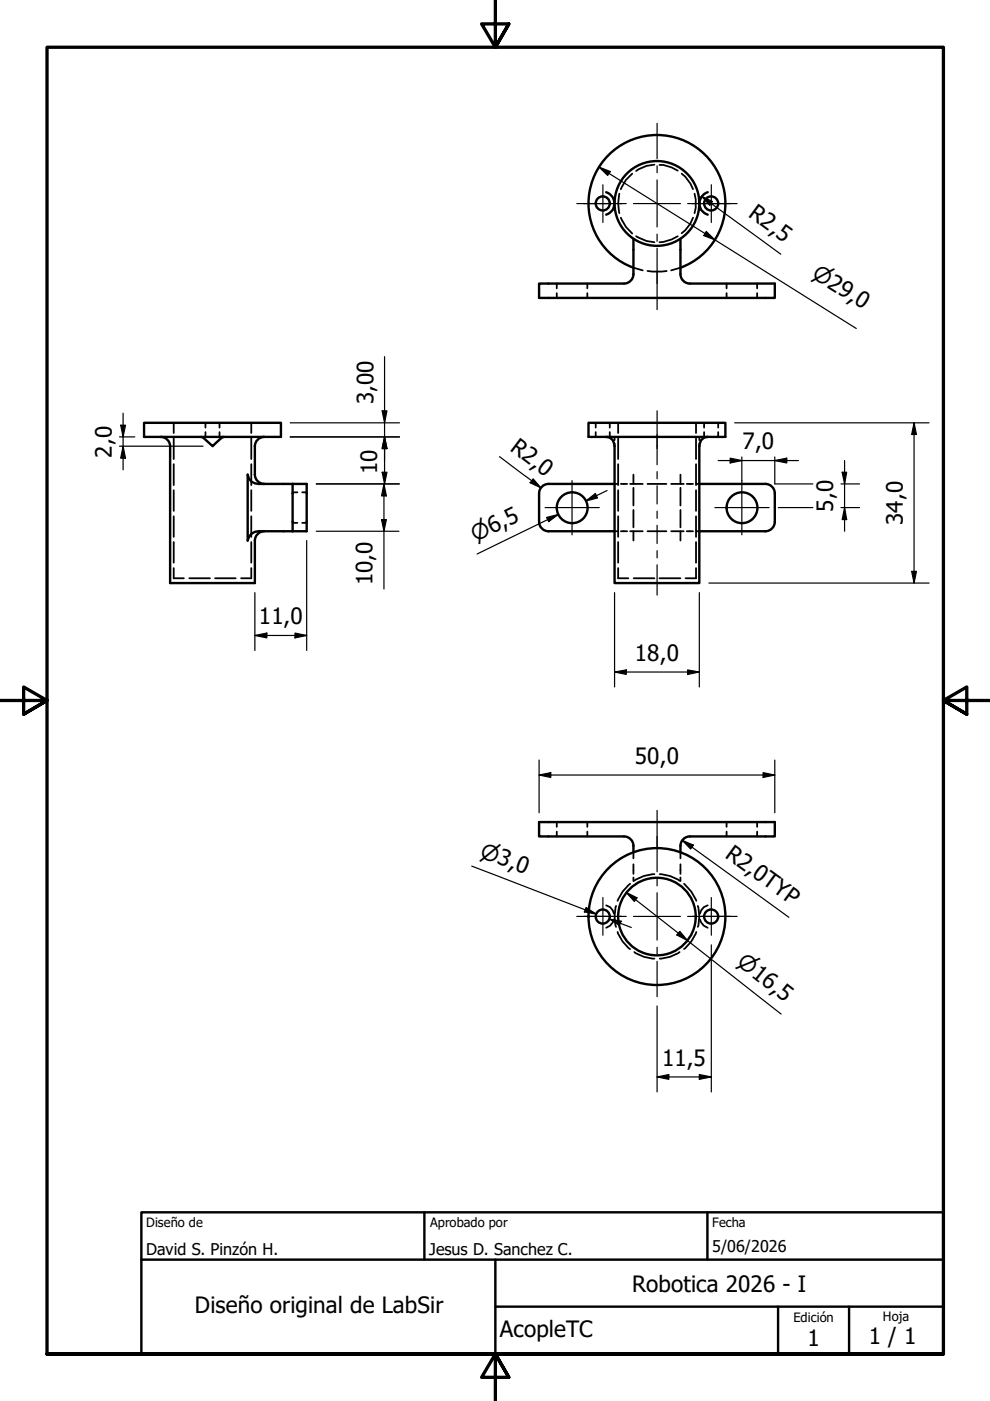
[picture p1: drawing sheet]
<svg xmlns="http://www.w3.org/2000/svg" width="210mm" height="297mm" viewBox="0 0 210 297" stroke-linecap="round" stroke-linejoin="round" font-family="sans-serif">
<!-- layer: Oculto (ISO) -->
<g fill="none" stroke="#000" stroke-width=".38">
<path d="M134 36.8a7.3 7.3 0 0 0-2.4 3.3M138.7 34.9l-1.6 .3-2.2 1M139.8 35h.9l1.7 .5 1.3 .7M144.5 36.8l.8 .7 1.1 1.4 .5 1.2M131.3 41.1a8.5 8.5 0 0 0 0 4.1M131.6 46.2a8 8 0 0 0 2.4 3.3M134.3 56.8l2 .5M134.9 50.1l2.2 1 1.6 .3M137.3 57.5l1 .1 3.1-.1M143.7 50.1l-1.3 .7-1.7 .5-.9 .1M144.3 56.8l-2 .5M146.9 46.2l-.5 1.2-1.1 1.4-.8 .7"/>
<path d="M147.3 41.1l.2 1.2v1.8l-.2 1.1M118 60.1v1M118 62.2v1M124.5 60.1v1M124.5 62.2v1M154.1 60.1v1M154.1 62.2v1M160.5 60.1v1M160.5 62.2v1M36.8 89.6v2.2M36.8 92.9v4.4M36.8 98.4v4.5"/>
<path d="M43.6 89.6v1.1M43.6 91.6v1M46.5 89.6v1.1M46.5 91.6v1M53.3 89.6v2.2M53.3 92.9v4.4M53.3 98.4v4.5M126.3 89.6v1.1M126.3 91.6v1M129.3 89.6v1.1M129.3 91.6v1M130.3 92.6v.7"/>
<path d="M130.3 94v.6M131.1 89.6v2.2M131.1 92.9v4.4M131.1 98.4v4.5M147.6 89.6v2.2M147.6 92.9v4.4M147.6 98.4v4.5M148.3 92.6v.7M148.3 94v.6M149.3 89.6v1.1M149.3 91.6v1M152.3 89.6v1.1"/>
<path d="M152.3 91.6v1M36.8 103.9v4.4M36.8 109.5v4.3M36.8 114.9v4.4M53.3 103.9v4.4M53.3 109.5v4.3M53.3 114.9v4.4M62 110.9h1.1M62 104.4h1.1M64.1 110.9h.9M64.1 104.4h.9M130.3 112.6h.6"/>
<path d="M130.3 102.6h.6M131.1 103.9v4.4M131.1 109.5v4.3M131.1 114.9v4.4M131.6 112.6h1.4M131.6 102.6h1.4M133.6 112.6h2.7M133.6 102.6h2.7M134.3 100.6v1.9M134.3 103.4v3.8M134.3 108.1v3.7M134.3 112.8v1.8"/>
<path d="M137.3 112.6h4M137.3 102.6h4M142.3 112.6h2.7M142.3 102.6h2.7M144.3 100.6v1.9M144.3 103.4v3.8M144.3 108.1v3.7M144.3 112.8v1.8M145.6 112.6h1.3M145.6 102.6h1.3M147.6 103.9v4.4M147.6 109.5v4.3"/>
<path d="M147.6 114.9v4.4M147.6 112.6h.7M147.6 102.6h.7M36.8 120.4v2.2h2.2M40.1 122.6h4.4M45.6 122.6h4.4M53.3 120.4v2.2h-2.2M131.1 120.4v2.2h2.1M134.4 122.6h4.3M139.8 122.6h4.5M147.6 120.4v2.2h-2.2M118 174.3v1"/>
<path d="M118 176.3v1M124.5 174.3v1M124.5 176.3v1M154.1 174.3v1M154.1 176.3v1M160.5 174.3v1M160.5 176.3v1M128.5 191.9l.8 .4 .6 .7 .3 .7M130.2 194.9l-.3 .7-.6 .7-.8 .4M130.6 192.1a7.9 7.9 0 0 0 0 4.4M130.9 197.6a7.7 7.7 0 0 0 2.7 3.6M133.6 187.4a8.6 8.6 0 0 0-2.7 3.6"/>
<path d="M134.3 180.7v1.3M134.3 183.2v2.1M134.3 186v.8M138.7 185.3a7.7 7.7 0 0 0-4.2 1.4M139.9 185.3a7.8 7.8 0 0 1 4.2 1.4M144.3 180.7v1.3M144.3 183.2v2.1M144.3 186v.8M145 187.4a9.2 9.2 0 0 1 2.6 3.6M147.6 197.6a8.2 8.2 0 0 1-2.6 3.6M148 192.1a7.9 7.9 0 0 1 0 4.4M148.4 194.9l.3 .7 .5 .7 .9 .4"/>
<path d="M150.1 191.9l-.9 .4-.5 .7-.3 .7M134.5 201.9a7.7 7.7 0 0 0 4.2 1.3M144.1 201.9a7.8 7.8 0 0 1-4.2 1.3"/>
</g>
<!-- layer: Visible (ISO) -->
<g fill="none" stroke="#000" stroke-width=".51">
<path d="M128.5 40.8a2.48 2.48 0 0 1 1.8 2.3 2.48 2.48 0 0 1-1.8 2.4M134.3 56.8a14.5 14.5 0 0 1-6.6-22.3 14.5 14.5 0 0 1 23.2 0 14.5 14.5 0 0 1-6.6 22.3M134.3 58.1a2 2 0 0 1-2 2M134.3 50.7v7.5M144.3 50.7v7.5M144.3 58.1a2 2 0 0 0 2 2h18v3.1h-50v-3.1h18M150.1 40.8a2.48 2.48 0 0 0-1.8 2.3 2.48 2.48 0 0 0 1.8 2.4M30.5 89.6h29.1v3h-29.1zM34.1 92.6a2 2 0 0 1 2 2v29h17.9v-9M42.7 92.6a3.4 3.4 0 0 1 1.7 1.4l.7 .6 .6-.6a3.4 3.4 0 0 1 1.7-1.4M56 92.6a2 2 0 0 0-2 2v6M124.8 89.6h29v3h-29z"/>
<path d="M128.5 92.6a1.76 1.76 0 0 1 1.8 2v29h18v-29a1.82 1.82 0 0 1 1.8-2M52.5 100.6a2.18 2.18 0 0 0 2.4 2h10.1v10h-10.1a2.31 2.31 0 0 0-2.4 2zM54 100.6a2 2 0 0 0 2 2M56 112.6a2 2 0 0 0-2 2M62 102.6v10M114.3 104.6v6a2 2 0 0 0 2 2h14M130.3 102.6h-14a2 2 0 0 0-2 2M148.3 112.6h14M148.3 102.6h14M162.3 102.6a2 2 0 0 1 2 2M164.3 104.6v6a2 2 0 0 1-2 2M132.3 177.3h-18v-3h50v3h-18a2 2 0 0 0-2 2v1.4"/>
<path d="M132.3 177.3a2 2 0 0 1 2 2v1.4"/>
<circle cx="127.8" cy="43.1" r="1.49"/>
<circle cx="139.3" cy="43.1" r="9"/>
<circle cx="150.8" cy="43.1" r="1.49"/>
<circle cx="121.3" cy="107.7" r="3.3"/>
<circle cx="157.3" cy="107.7" r="3.3"/>
<circle cx="127.8" cy="194.3" r="1.49"/>
<circle cx="139.3" cy="194.3" r="8.2"/>
<circle cx="139.3" cy="194.3" r="14.5"/>
<circle cx="150.8" cy="194.3" r="1.49"/>
</g>
<!-- layer: Borde (ISO) -->
<path d="M105 0v10l-2.9-4.9h5.8l-2.9 4.9 2.9-4.9M0 148.5h10l-5-2.8v5.7l5-2.9-5 2.9M210 148.5h-10l5-2.8v5.7l-5-2.9 5 2.9M10 287.1v-277.1h190v277.1h-190h190M107.9 292l-2.9-4.9 2.9 4.9h-5.8l2.9-4.9v9.9" fill="none" stroke="#000" stroke-width=".7"/>
<path d="M30 257h170v30.1h-170zM90 257v10.1M150 257v10.1M30 267.1h170M105 277h95M105 267.1v20M165 277v10.1M180 277v10.1" fill="none" stroke="#000" stroke-width=".51"/>
<!-- layer: Cota (ISO) -->
<g fill="none" stroke="#000" stroke-width=".25">
<path d="M127 35.4l2.4 1-.6 .8zM127 35.4l54.5 34.2M148.8 41.6l2.3 1.1-.6 .8zM148.8 41.6l16.7 12.3M149.7 49.1l1.9 1.7-2.4-.8zM81.5 75.6v27M25.3 92.6h3.3M25.3 94.6h17.8M25.6 90.2h1l-.5 2.4zM26.1 94.6l.5 2.5h-1zM26.1 87.6v12M61.5 92.6h23.2"/>
<path d="M61.5 89.6h23.2M81 87.1h1l-.5 2.5zM81.5 92.6l.5 2.5h-1zM105.9 96.8l8.8 6.6M152.3 97.6h17M154.8 97.1l2.5 .5-2.5 .6zM155.8 89.6h41.2M157.3 96.9v5M164.3 97.6l2.5-.5v1.1zM164.3 96.9v5.7h8M179.1 97.6v15M193.8 89.6l.5 2.5h-1z"/>
<path d="M193.8 89.6v34M65 114.6v23.3M67.1 112.6h17.5M67.1 102.6h17.6M80.9 110.2h1l-.5 2.4zM81 100.1h1l-.5 2.5zM81.4 102.6l.5 2.5h-1zM81.4 102.6v22.3M113 101.5l1.7 1.9-2.3-1.1zM115.9 109.7l2.5-.6-2.1 1.5zM116.1 110.2l2.3-1.1-17.2 8.4M124.2 106.2l2-1.6 .5 1z"/>
<path d="M128.7 104l-4.5 2.2M165 107.6h7.3M178.3 102.6h3.9M178.3 107.6h3.9M178.6 100.1h.9l-.4 2.5zM179.1 107.6l.4 2.6h-.9zM54 134.7l2.6-.5v1zM54 134.7h11M54 125.7v12.2M62.5 134.2l2.5 .5-2.5 .5zM130.3 125.7v20M148.3 125.7v20"/>
<path d="M150.3 123.6h46.7M193.3 121.1h1l-.5 2.5zM130.3 142.5l2.5-.5v1zM130.3 142.5h18M145.8 142l2.5 .5-2.5 .5zM114.3 164.3l2.5-.5v1zM114.3 164.3h50M114.3 161.1v11.2M144.7 178.2l2.3 1-.6 .8zM144.7 178.2l22.6 16.3M161.8 163.8l2.5 .5-2.5 .5zM164.3 161.1v11.2"/>
<path d="M100 183.6l26.4 10.2-2.3-.9M124.3 192.4l2.1 1.4-2.5-.5zM129.2 194.9l2.5 .4-.4 .9zM129.2 194.9l4.7 1.7M132.8 189.2l2.3 1.2-.6 .7zM132.8 189.2l32.8 25.8M144.1 197.5l1.7 1.9-2.3-1.2zM139.3 213.3v18.2M150.8 200.3v31.2M139.3 228.3l2.5-.5v1zM139.3 228.3h11.5M148.3 227.8l2.5 .5-2.5 .5z"/>
</g>
<g fill="#000">
<path d="M127 35.4l2.4 1-.6 .8zM149.7 49.1l1.9 1.7-2.4-.8zM148.8 41.6l2.3 1.1-.6 .8zM25.6 90.2h1l-.5 2.4zM26.1 94.6l.5 2.5h-1zM81 87.1h1l-.5 2.5zM81.5 92.6l.5 2.5h-1zM154.8 97.1l2.5 .5-2.5 .6zM164.3 97.6l2.5-.5v1.1zM193.8 89.6l.5 2.5h-1zM80.9 110.2h1l-.5 2.4zM81 100.1h1l-.5 2.5z"/>
<path d="M81.4 102.6l.5 2.5h-1zM113 101.5l1.7 1.9-2.3-1.1zM115.9 109.7l2.5-.6-2.1 1.5zM124.2 106.2l2-1.6 .5 1zM178.6 100.1h.9l-.4 2.5zM179.1 107.6l.4 2.6h-.9zM54 134.7l2.6-.5v1zM62.5 134.2l2.5 .5-2.5 .5zM193.3 121.1h1l-.5 2.5zM130.3 142.5l2.5-.5v1zM145.8 142l2.5 .5-2.5 .5zM114.3 164.3l2.5-.5v1z"/>
<path d="M144.7 178.2l2.3 1-.6 .8zM161.8 163.8l2.5 .5-2.5 .5zM124.3 192.4l2.1 1.4-2.5-.5zM129.2 194.9l2.5 .4-.4 .9zM132.8 189.2l2.3 1.2-.6 .7zM144.1 197.5l1.7 1.9-2.3-1.2zM139.3 228.3l2.5-.5v1zM148.3 227.8l2.5 .5-2.5 .5z"/>
</g>
<!-- layer: Marca de centro (ISO) -->
<g fill="none" stroke="#000" stroke-width=".25">
<path d="M127.8 39.2v8M139.3 26.1v7.5M139.3 35.2v1.4M139.3 38.1v10M150.8 39.2v8M122.3 43.2h7.5M123.8 43.2h8M131.3 43.2h1.5M134.3 43.2h10M139.3 49.6v1.6M139.3 52.6v7.5M145.8 43.2h1.5"/>
<path d="M146.8 43.2h8M148.8 43.2h7.5M115.6 107.6h11.5M121.3 101.9v11.5M151.6 107.6h11.5M157.3 101.9v11.5M139.3 177.3v7.5M122.3 194.3h7.5M123.8 194.3h8M127.8 190.3v8M131.3 194.3h1.5M134.3 194.3h10"/>
<path d="M139.3 186.3v1.5M139.3 189.3v10M145.8 194.3h1.5M146.8 194.3h8M148.8 194.3h7.5M150.8 190.3v8M139.3 200.8v1.5M139.3 203.8v7.5"/>
</g>
<!-- layer: Eje (ISO) -->
<path d="M139.3 57.6v8M139.3 87.1v8M139.3 92.1v6.4M139.3 100v1.5M139.3 103v3.9M139.3 108.4v1.5M139.3 111.4v3.8M139.3 116.8v1.5M139.3 119.7v6.5M139.3 171.8v8" fill="none" stroke="#000" stroke-width=".25"/>
<g font-size="4.8">
<text x="158.5" y="45.8" transform="rotate(36 158.5 45.8)">R2,5</text>
<text x="79.2" y="85.7" transform="rotate(-90 79.2 85.7)">3,00</text>
<text x="107.9" y="95.4" transform="rotate(37 107.9 95.4)">R2,0</text>
<text x="157.4" y="95.2">7,0</text>
<text x="23.7" y="97" transform="rotate(-90 23.7 97)">2,0</text>
<text x="79.9" y="100.5" transform="rotate(-90 79.9 100.5)">10</text>
<text x="176.7" y="108.5" transform="rotate(-90 176.7 108.5)">5,0</text>
<text x="191.4" y="111.3" transform="rotate(-90 191.4 111.3)">34,0</text>
<text x="79" y="124.1" transform="rotate(-90 79 124.1)">10,0</text>
<text x="54.9" y="132.3">11,0</text>
<text x="134.6" y="140.1">18,0</text>
<text x="134.6" y="161.9">50,0</text>
<text x="153.5" y="181.6" transform="rotate(36 153.5 181.6)">R2,0TYP</text>
<text x="140.4" y="225.9">11,5</text>
<text x="134" y="273.9">Robotica 2026 - I</text>
<text x="41.3" y="278.4">Diseño original de LabSir</text>
<text x="106" y="283.4">AcopleTC</text>
<text x="171.2" y="285.3">1</text>
<text x="184.2" y="285">1 / 1</text>
</g>
<g font-size="4.6">
<text x="171.9" y="58.7" transform="rotate(32 171.9 58.7)">⌀29,0</text>
<text x="100.8" y="115" transform="rotate(-26 100.8 115)">⌀6,5</text>
<text x="101.5" y="181.7" transform="rotate(21 101.5 181.7)">⌀3,0</text>
<text x="156" y="204.4" transform="rotate(38 156 204.4)">⌀16,5</text>
</g>
<g font-size="3.4">
<text x="31" y="266">David S. Pinzón H.</text>
<text x="91" y="266">Jesus D. Sanchez C.</text>
<text x="151" y="265.5">5/06/2026</text>
</g>
<g font-size="2.7">
<text x="31" y="260.2">Diseño de</text>
<text x="91.2" y="260.1">Aprobado por</text>
<text x="151" y="260.1">Fecha</text>
<text x="168.2" y="280.3">Edición</text>
<text x="187.2" y="280">Hoja</text>
</g>
</svg>
